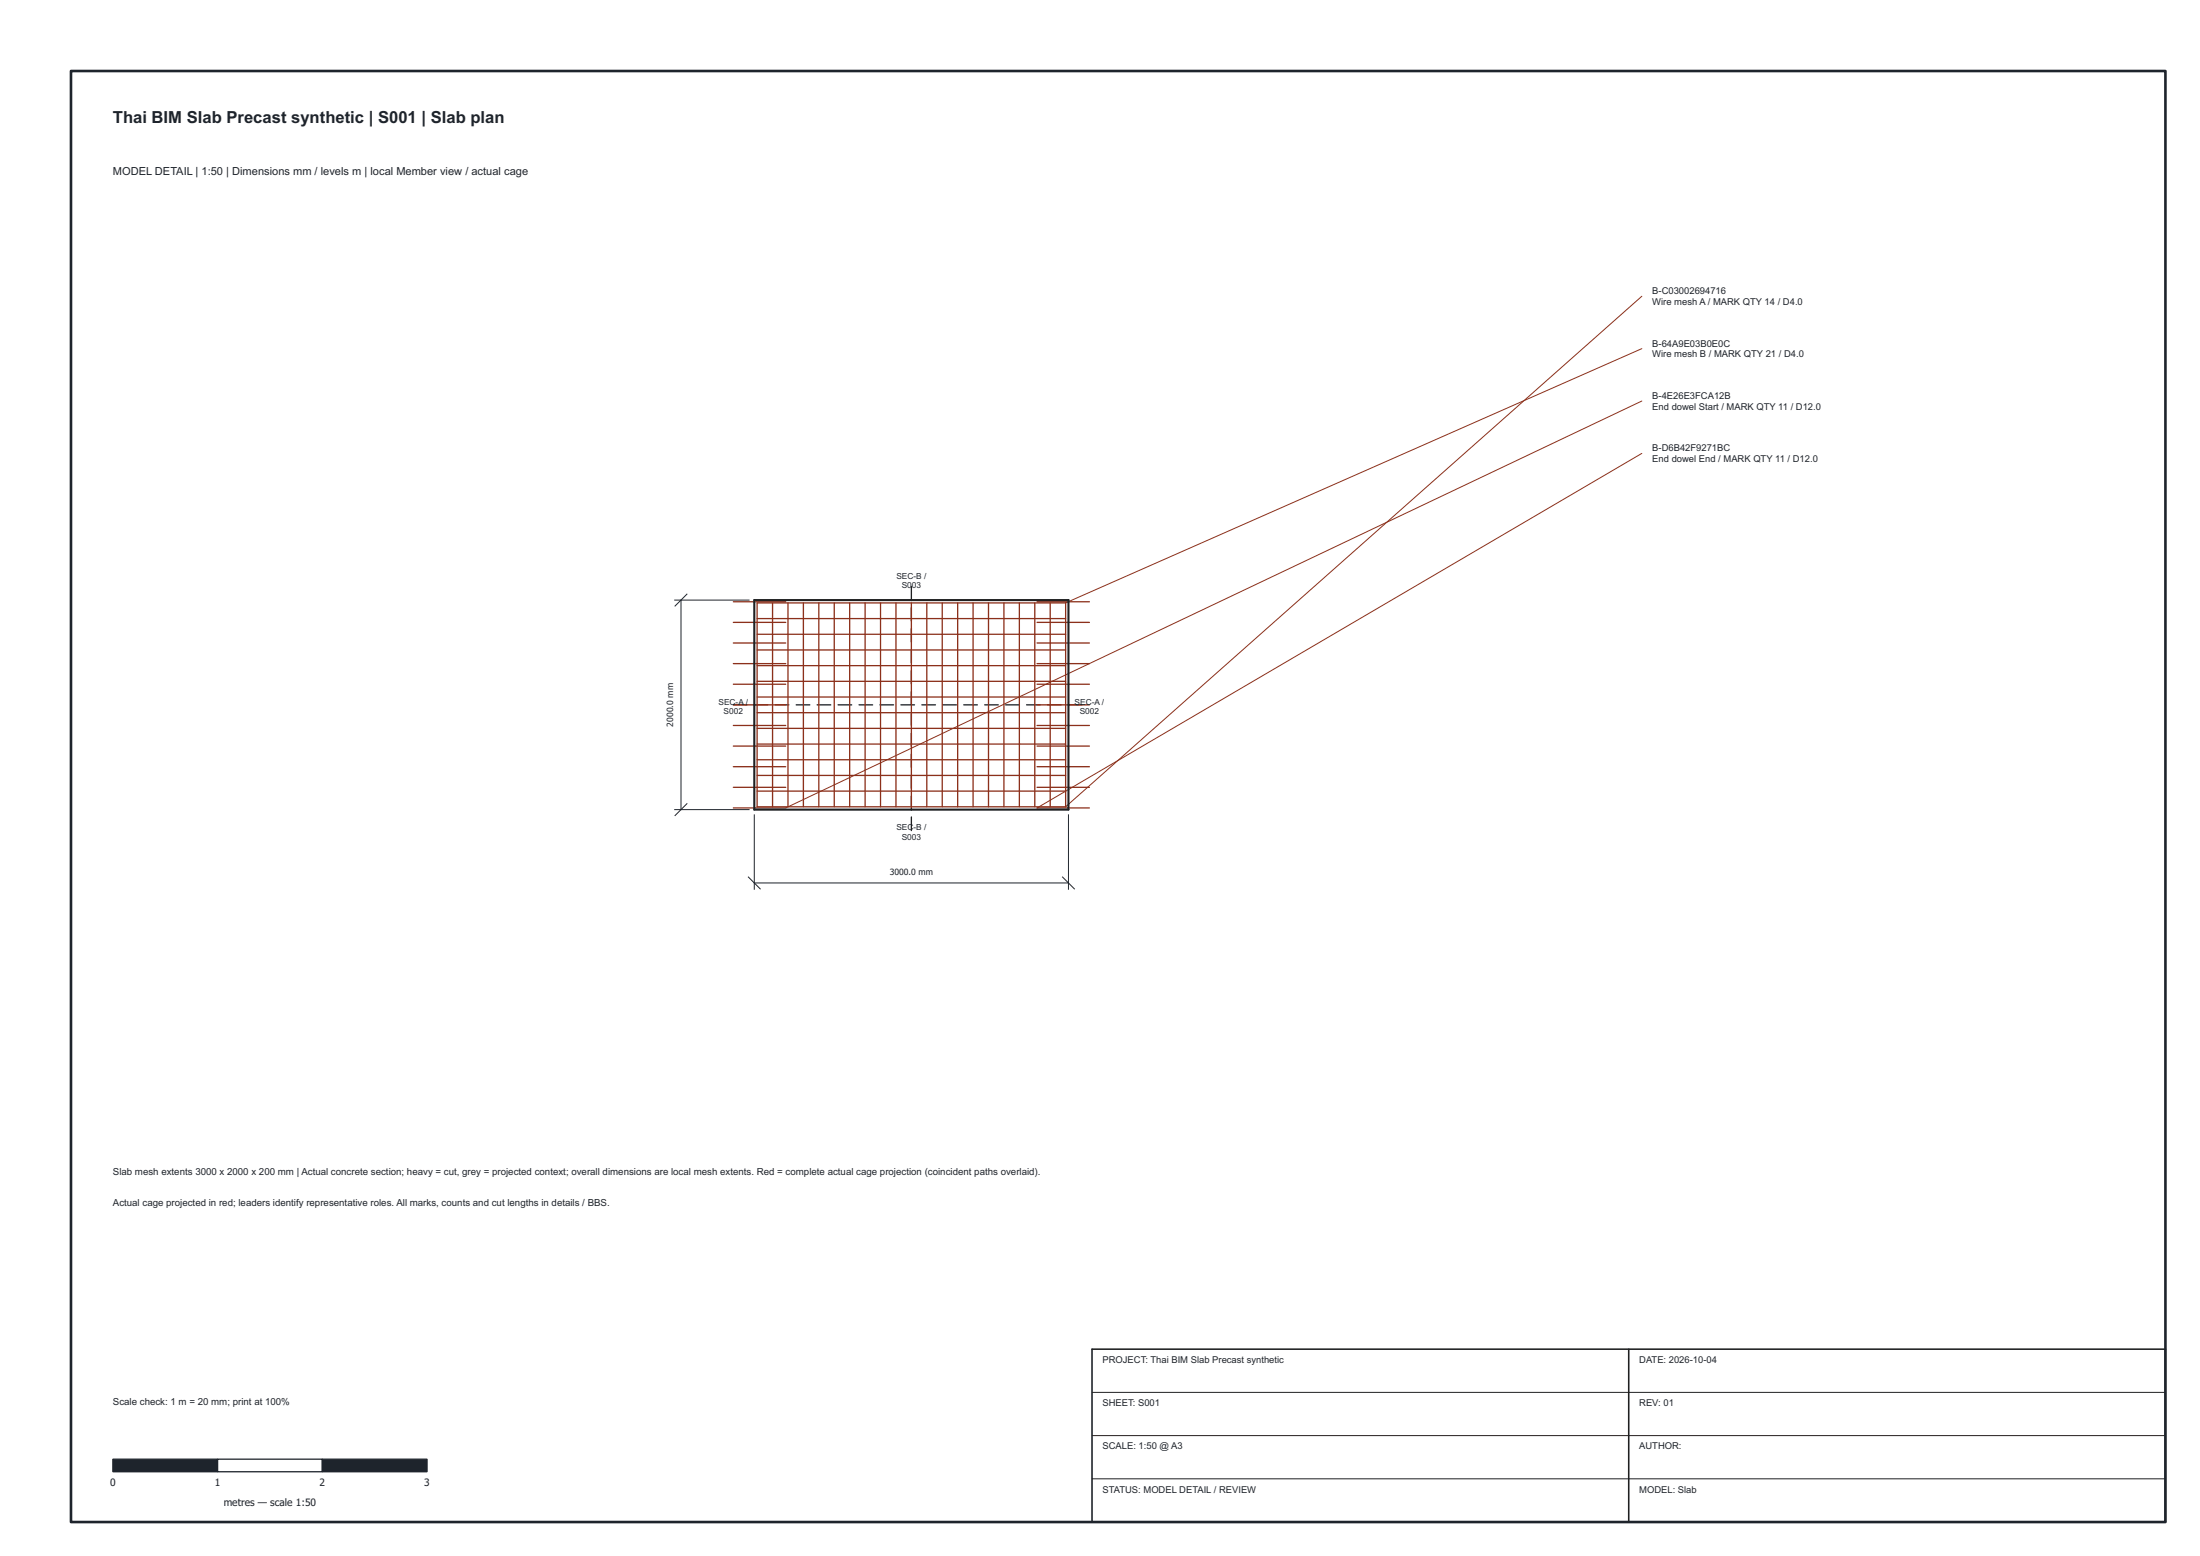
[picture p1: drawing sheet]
<svg xmlns="http://www.w3.org/2000/svg" width="420mm" height="297mm" viewBox="0 0 420 297" stroke-linecap="round" stroke-linejoin="round" font-family="sans-serif">
<path d="M313.6 56.6l-110.1 97.4M313.6 76.6l-163.5 77.6M313.6 66.6l-110.1 48.5M313.6 86.6l-115.5 67.6" fill="none" stroke="#8c301b" stroke-width=".19"/>
<path d="M208.6 265.8h205M208.6 274.1h205M208.6 282.3h205" fill="none" stroke="#202020" stroke-width=".19"/>
<g fill="none" stroke="#202020" stroke-width=".25">
<path d="M174.1 112v2.6M174.1 116v2.6M174.1 120v2.6M140.1 134.6h2.6M144.1 134.6h2.6M148.1 134.6h2.6M152.1 134.6h2.6M156.1 134.6h2.6M160.1 134.6h2.6M164.1 134.6h2.6M168.1 134.6h2.6M172.1 134.6h2.6"/>
<path d="M174.1 124v2.6M174.1 128v2.6M174.1 132v2.6M174.1 136v2.6M174.1 140v2.6M176.1 134.6h2.6M180.1 134.6h2.6M184.1 134.6h2.6M188.1 134.6h2.6M192.1 134.6h2.6M196.1 134.6h2.6M200.1 134.6h2.6"/>
<path d="M204.1 134.6h2.6M174.1 144v2.6M174.1 148v2.6M174.1 152v2.6M174.1 156v2.6"/>
</g>
<g fill="none" stroke="#8c301b" stroke-width=".25">
<path d="M140.1 118.8h10M140.1 114.9h10M144.6 115.1h58.9v38.9h-58.9zM144.6 118.1h58.9M147.5 115.1v38.9M150.5 115.1v38.9M153.4 115.1v38.9M156.4 115.1v38.9M159.3 115.1v38.9M162.3 115.1v38.9M165.2 115.1v38.9M168.2 115.1v38.9"/>
<path d="M171.1 115.1v38.9M174.1 115.1v38.9M177 115.1v38.9M179.9 115.1v38.9M182.9 115.1v38.9M185.8 115.1v38.9M188.8 115.1v38.9M191.7 115.1v38.9M194.7 115.1v38.9M197.6 115.1v38.9M198.1 118.8h10M198.1 114.9h10"/>
<path d="M200.6 115.1v38.9M140.1 138.5h10M140.1 134.6h10M140.1 130.6h10M140.1 126.7h10M140.1 122.7h10M144.6 139h58.9M144.6 136.1h58.9M144.6 133.1h58.9M144.6 130.1h58.9M144.6 127.1h58.9M144.6 124.1h58.9"/>
<path d="M144.6 121.1h58.9M198.1 138.5h10M198.1 134.6h10M198.1 130.6h10M198.1 126.7h10M198.1 122.7h10M140.1 154.2h10M140.1 150.3h10M140.1 146.4h10M140.1 142.4h10M144.6 151h58.9M144.6 148h58.9"/>
<path d="M144.6 145h58.9M144.6 142h58.9M198.1 154.2h10M198.1 150.3h10M198.1 146.4h10M198.1 142.4h10"/>
</g>
<path d="M144.1 114.6h60v40h-60z" fill="none" stroke="#202020" stroke-width=".4"/>
<path d="M208.6 257.6h205v33h-205zM311.1 257.6v33" fill="none" stroke="#202020" stroke-width=".3"/>
<path d="M21.6 278.6h20v2.4h-20z" fill="#1e242c" stroke="#1e242c" stroke-width=".25"/>
<path d="M41.6 278.6h20v2.4h-20z" fill="#fff" stroke="#1e242c" stroke-width=".25"/>
<path d="M61.6 278.6h20v2.4h-20z" fill="#1e242c" stroke="#1e242c" stroke-width=".25"/>
<path d="M144.1 155.6v14.2M204.1 155.6v14.2M142.9 167.4l2.3 2.3M144.1 168.6h60M202.9 167.4l2.3 2.3" fill="none" stroke="#1e242c" stroke-width=".19"/>
<path d="M166.9 165h14.3v2.8h-14.3z" fill="#fff"/>
<path d="M128.9 114.6h14.2M130.1 114.6v40M131.2 113.4l-2.3 2.3M128.9 154.6h14.2M131.2 153.4l-2.3 2.3" fill="none" stroke="#1e242c" stroke-width=".19"/>
<path d="M126.5 127.4h2.8v14.3h-2.8z" fill="#fff"/>
<path d="M13.6 13.6h400v277h-400z" fill="none" stroke="#1e242c" stroke-width=".5"/>
<text font-size="3.2" fill="#1e242c" x="21.6" y="23.4">Thai BIM Slab Precast synthetic | S001 | Slab plan</text>
<text font-size="2.1" fill="#1e242c" x="21.6" y="33.5">MODEL DETAIL | 1:50 | Dimensions mm / levels m | local Member view / actual cage</text>
<g font-size="1.9" fill="#1e242c">
<text x="21.6" y="224.2">Slab mesh extents 3000 x 2000 x 200 mm | Actual concrete section; heavy = cut, grey = projected context; overall dimensions are local mesh extents. Red = complete actual cage projection (coincident paths overlaid).</text>
<text x="21.6" y="230.2">Actual cage projected in red; leaders identify representative roles. All marks, counts and cut lengths in details / BBS.</text>
<text x="21.6" y="268.2">Scale check: 1 m = 20 mm; print at 100%</text>
<text x="21" y="283.7">0</text>
<text x="41" y="283.7">1</text>
<text x="42.7" y="287.5">metres — scale 1:50</text>
<text x="61" y="283.7">2</text>
<text x="81" y="283.7">3</text>
</g>
<g font-size="1.8" fill="#1e242c">
<text x="315.6" y="56.2">B-C03002694716</text>
<text x="315.6" y="58.2">Wire mesh A / MARK QTY 14 / D4.0</text>
<text x="315.6" y="66.2">B-64A9E03B0E0C</text>
<text x="315.6" y="68.2">Wire mesh B / MARK QTY 21 / D4.0</text>
<text x="315.6" y="76.2">B-4E26E3FCA12B</text>
<text x="315.6" y="78.2">End dowel Start / MARK QTY 11 / D12.0</text>
<text x="315.6" y="86.2">B-D6B42F9271BC</text>
<text x="315.6" y="88.2">End dowel End / MARK QTY 11 / D12.0</text>
<text x="210.6" y="260.2">PROJECT: Thai BIM Slab Precast synthetic</text>
<text x="313.1" y="260.2">DATE: 2026-10-04</text>
<text x="210.6" y="268.4">SHEET: S001</text>
<text x="313.1" y="268.4">REV: 01</text>
<text x="210.6" y="276.7">SCALE: 1:50 @ A3</text>
<text x="313.1" y="276.7">AUTHOR:</text>
<text x="210.6" y="284.9">STATUS: MODEL DETAIL / REVIEW</text>
<text x="313.1" y="284.9">MODEL: Slab</text>
</g>
<g font-size="1.6" fill="#1e242c">
<text x="171.2" y="110.5">SEC-B /</text>
<text x="172.2" y="112.3">S0</text>
<text x="174.1" y="112.3">03</text>
<text x="137.2" y="134.5">SEC-A /</text>
<text x="138.2" y="136.3">S002</text>
<text x="205.2" y="134.5">SEC-A /</text>
<text x="206.2" y="136.3">S002</text>
<text x="128.6" y="138.7" transform="rotate(-90 128.6 138.7)">2000.0 mm</text>
<text x="171.2" y="158.5">SEC</text>
<text x="172.2" y="160.3">S003</text>
<text x="174.5" y="158.5">-B /</text>
<text x="169.9" y="167.1">3000.0 mm</text>
</g>
</svg>
